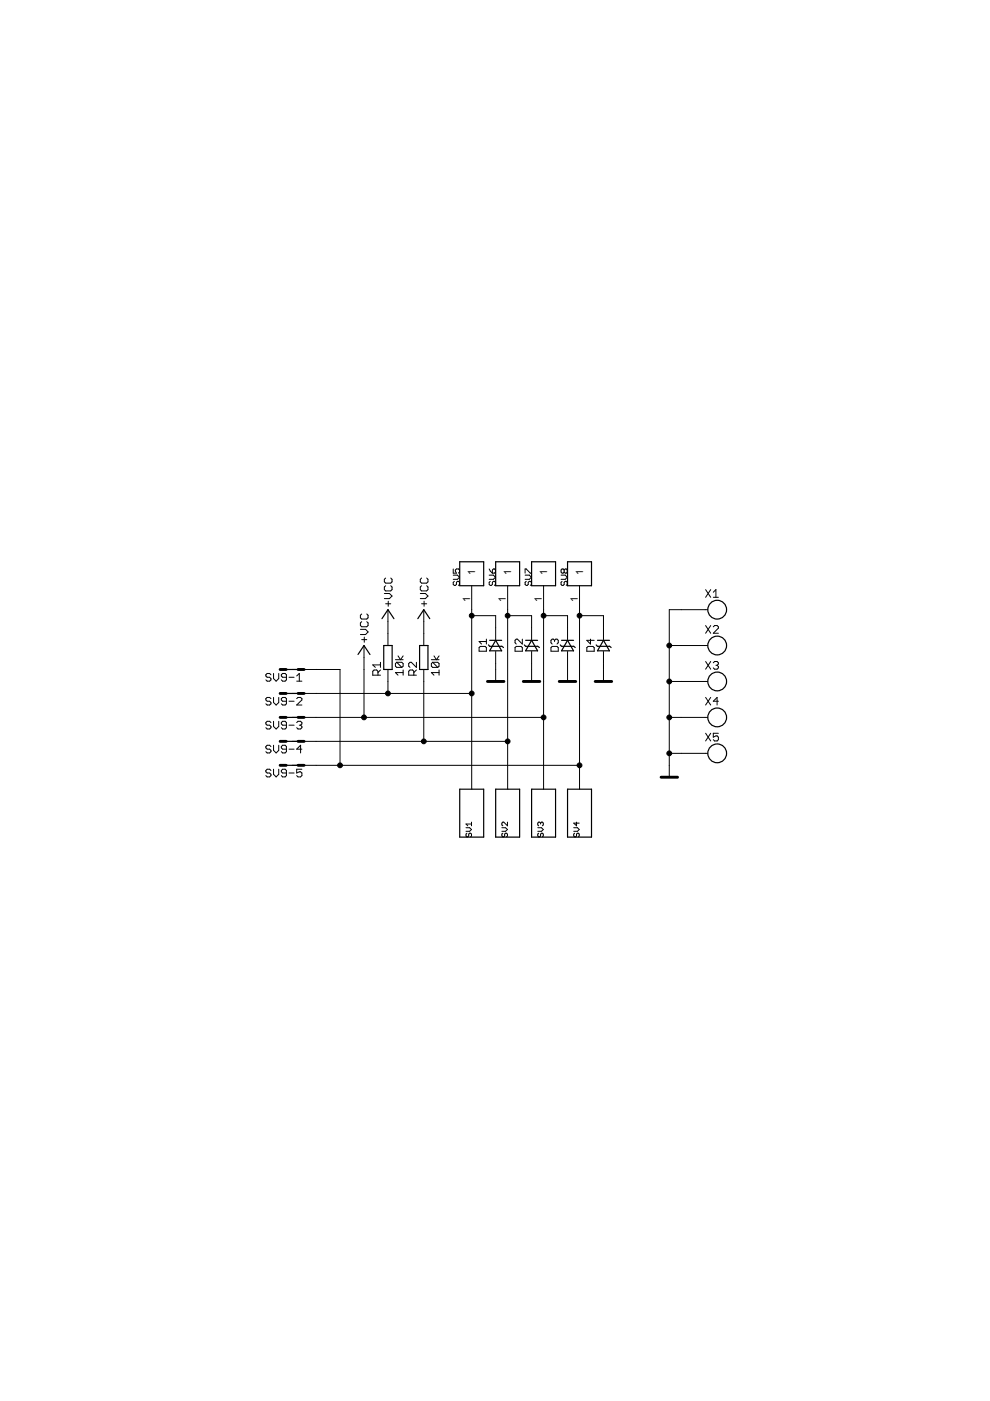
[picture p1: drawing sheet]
<?xml version="1.0" encoding="utf-8"?>
<!DOCTYPE eagle SYSTEM "eagle.dtd">
<eagle version="6.4">
<drawing>
<settings>
<setting alwaysvectorfont="no"/>
<setting verticaltext="up"/>
</settings>
<grid distance="0.1" unitdist="inch" unit="inch" style="lines" multiple="1" display="no" altdistance="0.01" altunitdist="inch" altunit="inch"/>
<schematic xreflabel="%F%N/%S.%C%R" xrefpart="/%S.%C%R">
<libraries>
<library name="moje_konektory">
<symbols>
<symbol name="WAGO">
<wire x1="-2.54" y1="2.54" x2="-2.54" y2="-2.54" width="0.254" layer="94"/>
<wire x1="-2.54" y1="-2.54" x2="7.62" y2="-2.54" width="0.254" layer="94"/>
<wire x1="7.62" y1="-2.54" x2="7.62" y2="2.54" width="0.254" layer="94"/>
<wire x1="7.62" y1="2.54" x2="-2.54" y2="2.54" width="0.254" layer="94"/>
<pin name="P$1" x="7.62" y="0" visible="off" length="point" direction="pas"/>
<text x="-2.54" y="0" size="1.27" layer="95">&gt;NAME</text>
<text x="-2.54" y="-2.54" size="1.27" layer="95">&gt;VALUE</text>
</symbol>
</symbols>
<devicesets>
<deviceset name="WAGO256" prefix="SV" uservalue="yes">
<gates>
<gate name="G$1" symbol="WAGO" x="-2.54" y="0"/>
</gates>
<devices>
<device name="" package="WAGO256">
<connects>
<connect gate="G$1" pin="P$1" pad="1 A1"/>
</connects>
<technologies>
<technology name=""/>
</technologies>
</device>
</devices>
</deviceset>
</devicesets>
</library>
<library name="moje_hrebinky">
<symbols>
<symbol name="SMD_MA01-1">
<pin name="1" x="-5.08" y="0" length="middle"/>
<wire x1="0" y1="2.54" x2="0" y2="-2.54" width="0.254" layer="94"/>
<wire x1="5.08" y1="-2.54" x2="5.08" y2="2.54" width="0.254" layer="94"/>
<wire x1="5.08" y1="2.54" x2="0" y2="2.54" width="0.254" layer="94"/>
<text x="0" y="2.54" size="1.4224" layer="95">&gt;NAME</text>
<wire x1="0" y1="-2.54" x2="5.08" y2="-2.54" width="0.254" layer="94"/>
</symbol>
<symbol name="MA01-1">
<wire x1="1.27" y1="0" x2="2.54" y2="0" width="0.6096" layer="94"/>
<wire x1="-2.54" y1="0" x2="-1.27" y2="0" width="0.6096" layer="94"/>
<text x="-2.54" y="-2.54" size="1.778" layer="96">&gt;VALUE</text>
<text x="-2.54" y="0.762" size="1.778" layer="95">&gt;NAME</text>
<wire x1="-2.54" y1="0" x2="2.54" y2="0" width="0.254" layer="94"/>
<pin name="K" x="-5.08" y="0" visible="off" length="middle" direction="pas"/>
</symbol>
</symbols>
<devicesets>
<deviceset name="SMD:MA01-01" prefix="SV" uservalue="yes">
<gates>
<gate name="G$1" symbol="SMD_MA01-1" x="0" y="0"/>
</gates>
<devices>
<device name="" package="SMD_MA01-1">
<connects>
<connect gate="G$1" pin="1" pad="1"/>
</connects>
<technologies>
<technology name=""/>
</technologies>
</device>
</devices>
</deviceset>
<deviceset name="MA05-2" prefix="SV" uservalue="yes">
<gates>
<gate name="-1" symbol="MA01-1" x="-3.81" y="7.62"/>
<gate name="-2" symbol="MA01-1" x="-5.08" y="2.54"/>
<gate name="-3" symbol="MA01-1" x="-5.08" y="-2.54"/>
<gate name="-4" symbol="MA01-1" x="-5.08" y="-7.62"/>
<gate name="-5" symbol="MA01-1" x="-5.08" y="-12.7"/>
</gates>
<devices>
<device name="" package="MA05-2">
<connects>
<connect gate="-1" pin="K" pad="1 2"/>
<connect gate="-2" pin="K" pad="3 4"/>
<connect gate="-3" pin="K" pad="5 6"/>
<connect gate="-4" pin="K" pad="7 8"/>
<connect gate="-5" pin="K" pad="9 10"/>
</connects>
<technologies>
<technology name="">
<attribute name="MF" value="" constant="no"/>
<attribute name="MPN" value="" constant="no"/>
<attribute name="OC_FARNELL" value="unknown" constant="no"/>
<attribute name="OC_NEWARK" value="unknown" constant="no"/>
</technology>
</technologies>
</device>
</devices>
</deviceset>
</devicesets>
</library>
<library name="moje_schz">
<symbols>
<symbol name="GND">
<wire x1="-1.7463" y1="-2.5401" x2="1.7463" y2="-2.5401" width="0.6096" layer="94"/>
<pin name="GND" x="0" y="0" visible="off" length="short" direction="sup" rot="R270"/>
</symbol>
<symbol name="+VCC">
<wire x1="-1.27" y1="0.635" x2="0" y2="2.54" width="0.254" layer="94"/>
<wire x1="0" y1="2.54" x2="1.27" y2="0.635" width="0.254" layer="94"/>
<wire x1="0" y1="0.0001" x2="0" y2="2.54" width="0.1524" layer="94"/>
<text x="0.9525" y="3.175" size="1.778" layer="96" rot="R90">&gt;Value</text>
<pin name="+VCC" x="0" y="-2.54" visible="off" length="short" direction="sup" rot="R90"/>
</symbol>
</symbols>
<devicesets>
<deviceset name="GND">
<gates>
<gate name="G$1" symbol="GND" x="0" y="0"/>
</gates>
<devices>
<device name="">
<technologies>
<technology name=""/>
</technologies>
</device>
</devices>
</deviceset>
<deviceset name="+VCC">
<gates>
<gate name="G$2" symbol="+VCC" x="0" y="0"/>
</gates>
<devices>
<device name="">
<technologies>
<technology name=""/>
</technologies>
</device>
</devices>
</deviceset>
</devicesets>
</library>
<library name="moje_R">
<symbols>
<symbol name="1206">
<wire x1="-2.54" y1="-0.889" x2="2.54" y2="-0.889" width="0.254" layer="94"/>
<wire x1="2.54" y1="0.889" x2="-2.54" y2="0.889" width="0.254" layer="94"/>
<wire x1="2.54" y1="-0.889" x2="2.54" y2="0.889" width="0.254" layer="94"/>
<wire x1="-2.54" y1="-0.889" x2="-2.54" y2="0.889" width="0.254" layer="94"/>
<text x="-3.81" y="1.4986" size="1.778" layer="95">&gt;NAME</text>
<text x="-3.81" y="-3.302" size="1.778" layer="96">&gt;VALUE</text>
<pin name="2" x="5.08" y="0" visible="off" length="short" direction="pas" swaplevel="1" rot="R180"/>
<pin name="1" x="-5.08" y="0" visible="off" length="short" direction="pas" swaplevel="1"/>
</symbol>
</symbols>
<devicesets>
<deviceset name="R0805" prefix="R" uservalue="yes">
<gates>
<gate name="G$1" symbol="1206" x="0" y="0"/>
</gates>
<devices>
<device name="" package="0805">
<connects>
<connect gate="G$1" pin="1" pad="1"/>
<connect gate="G$1" pin="2" pad="2"/>
</connects>
<technologies>
<technology name=""/>
</technologies>
</device>
</devices>
</deviceset>
</devicesets>
</library>
<library name="moje">
<symbols>
<symbol name="SROUB">
<circle x="0" y="0" radius="2" width="0.254" layer="94"/>
<wire x1="-2.54" y1="0" x2="-2.032" y2="0" width="0.1778" layer="94"/>
<text x="-2.54" y="2.54" size="1.778" layer="95">&gt;name</text>
<pin name="P$1" x="-7.62" y="0" visible="off" length="middle"/>
</symbol>
</symbols>
<devicesets>
<deviceset name="SROUB3M" prefix="X">
<gates>
<gate name="P4" symbol="SROUB" x="0" y="0"/>
</gates>
<devices>
<device name="" package="SROUB3M">
<connects>
<connect gate="P4" pin="P$1" pad="P$1"/>
</connects>
<technologies>
<technology name=""/>
</technologies>
</device>
</devices>
</deviceset>
</devicesets>
</library>
<library name="moje_diody">
<symbols>
<symbol name="D-TRANSIL">
<wire x1="1.1112" y1="1.27" x2="1.1112" y2="0" width="0.254" layer="94"/>
<wire x1="1.1112" y1="0" x2="1.1112" y2="-1.27" width="0.254" layer="94"/>
<wire x1="-1.1113" y1="-1.27" x2="-1.1113" y2="1.27" width="0.254" layer="94"/>
<wire x1="-1.1113" y1="1.27" x2="1.1112" y2="0" width="0.254" layer="94"/>
<wire x1="1.1112" y1="0" x2="-1.1113" y2="-1.27" width="0.254" layer="94"/>
<text x="-1.2701" y="-1.905" size="1.6764" layer="96" rot="MR180">&gt;Value</text>
<text x="-1.27" y="1.905" size="1.6764" layer="95">&gt;NAME</text>
<pin name="A" x="-3.81" y="0" visible="off" length="short" direction="pas"/>
<pin name="K" x="3.81" y="0" visible="off" length="short" direction="pas" rot="R180"/>
<wire x1="-0.1588" y1="1.27" x2="-0.1588" y2="-1.27" width="0.254" layer="94"/>
<wire x1="-0.14" y1="-1.3" x2="-0.40961875" y2="-1.645440625" width="0.254" layer="94"/>
<wire x1="0.134696875" y1="1.53621875" x2="-0.14" y2="1.3" width="0.254" layer="94"/>
</symbol>
</symbols>
<devicesets>
<deviceset name="D-TRANSIL-SMA" prefix="D" uservalue="yes">
<gates>
<gate name="G$1" symbol="D-TRANSIL" x="0" y="0"/>
</gates>
<devices>
<device name="" package="SMA">
<connects>
<connect gate="G$1" pin="A" pad="A"/>
<connect gate="G$1" pin="K" pad="K"/>
</connects>
<technologies>
<technology name=""/>
</technologies>
</device>
</devices>
</deviceset>
</devicesets>
</library>
</libraries>
<attributes>
</attributes>
<variantdefs>
</variantdefs>
<classes>
<class number="0" name="default" width="0" drill="0">
</class>
</classes>
<parts>
<part name="SV1" library="moje_konektory" deviceset="WAGO256" device=""/>
<part name="SV2" library="moje_konektory" deviceset="WAGO256" device=""/>
<part name="SV3" library="moje_konektory" deviceset="WAGO256" device=""/>
<part name="SV4" library="moje_konektory" deviceset="WAGO256" device=""/>
<part name="SV5" library="moje_hrebinky" deviceset="SMD:MA01-01" device=""/>
<part name="SV6" library="moje_hrebinky" deviceset="SMD:MA01-01" device=""/>
<part name="SV7" library="moje_hrebinky" deviceset="SMD:MA01-01" device=""/>
<part name="SV8" library="moje_hrebinky" deviceset="SMD:MA01-01" device=""/>
<part name="U$2" library="moje_schz" deviceset="+VCC" device=""/>
<part name="U$3" library="moje_schz" deviceset="+VCC" device=""/>
<part name="U$4" library="moje_schz" deviceset="+VCC" device=""/>
<part name="R1" library="moje_R" deviceset="R0805" device="" value="10k"/>
<part name="R2" library="moje_R" deviceset="R0805" device="" value="10k"/>
<part name="X1" library="moje" deviceset="SROUB3M" device=""/>
<part name="X2" library="moje" deviceset="SROUB3M" device=""/>
<part name="X3" library="moje" deviceset="SROUB3M" device=""/>
<part name="X4" library="moje" deviceset="SROUB3M" device=""/>
<part name="U$9" library="moje_schz" deviceset="GND" device=""/>
<part name="D1" library="moje_diody" deviceset="D-TRANSIL-SMA" device=""/>
<part name="D2" library="moje_diody" deviceset="D-TRANSIL-SMA" device=""/>
<part name="D3" library="moje_diody" deviceset="D-TRANSIL-SMA" device=""/>
<part name="D4" library="moje_diody" deviceset="D-TRANSIL-SMA" device=""/>
<part name="U$1" library="moje_schz" deviceset="GND" device=""/>
<part name="U$5" library="moje_schz" deviceset="GND" device=""/>
<part name="U$6" library="moje_schz" deviceset="GND" device=""/>
<part name="U$7" library="moje_schz" deviceset="GND" device=""/>
<part name="X5" library="moje" deviceset="SROUB3M" device=""/>
<part name="SV9" library="moje_hrebinky" deviceset="MA05-2" device=""/>
</parts>
<sheets>
<sheet>
<plain>
</plain>
<instances>
<instance part="SV1" gate="G$1" x="-10.16" y="-25.4" rot="R90"/>
<instance part="SV2" gate="G$1" x="-2.54" y="-25.4" rot="R90"/>
<instance part="SV3" gate="G$1" x="5.08" y="-25.4" rot="R90"/>
<instance part="SV4" gate="G$1" x="12.7" y="-25.4" rot="R90"/>
<instance part="SV5" gate="G$1" x="-10.16" y="25.4" rot="R90"/>
<instance part="SV6" gate="G$1" x="-2.54" y="25.4" rot="R90"/>
<instance part="SV7" gate="G$1" x="5.08" y="25.4" rot="R90"/>
<instance part="SV8" gate="G$1" x="12.7" y="25.4" rot="R90"/>
<instance part="U$2" gate="G$2" x="-33.02" y="10.16"/>
<instance part="U$3" gate="G$2" x="-27.94" y="17.78"/>
<instance part="U$4" gate="G$2" x="-20.32" y="17.78"/>
<instance part="R1" gate="G$1" x="-27.94" y="10.16" rot="R90"/>
<instance part="R2" gate="G$1" x="-20.32" y="10.16" rot="R90"/>
<instance part="X1" gate="P4" x="41.91" y="20.32"/>
<instance part="X2" gate="P4" x="41.91" y="12.7"/>
<instance part="X3" gate="P4" x="41.91" y="5.08"/>
<instance part="X4" gate="P4" x="41.91" y="-2.54"/>
<instance part="U$9" gate="G$1" x="31.75" y="-12.7"/>
<instance part="D1" gate="G$1" x="-5.08" y="12.7" rot="R90"/>
<instance part="D2" gate="G$1" x="2.54" y="12.7" rot="R90"/>
<instance part="D3" gate="G$1" x="10.16" y="12.7" rot="R90"/>
<instance part="D4" gate="G$1" x="17.78" y="12.7" rot="R90"/>
<instance part="U$1" gate="G$1" x="-5.08" y="7.62"/>
<instance part="U$5" gate="G$1" x="2.54" y="7.62"/>
<instance part="U$6" gate="G$1" x="10.16" y="7.62"/>
<instance part="U$7" gate="G$1" x="17.78" y="7.62"/>
<instance part="X5" gate="P4" x="41.91" y="-10.16"/>
<instance part="SV9" gate="-1" x="-48.26" y="7.62" rot="R180"/>
<instance part="SV9" gate="-2" x="-48.26" y="2.54" rot="R180"/>
<instance part="SV9" gate="-3" x="-48.26" y="-2.54" rot="R180"/>
<instance part="SV9" gate="-4" x="-48.26" y="-7.62" rot="R180"/>
<instance part="SV9" gate="-5" x="-48.26" y="-12.7" rot="R180"/>
</instances>
<busses>
</busses>
<nets>
<net name="GND" class="0">
<segment>
<pinref part="X1" gate="P4" pin="P$1"/>
<pinref part="U$9" gate="G$1" pin="GND"/>
<wire x1="34.29" y1="20.32" x2="31.75" y2="20.32" width="0.1524" layer="91"/>
<wire x1="31.75" y1="20.32" x2="31.75" y2="12.7" width="0.1524" layer="91"/>
<pinref part="X3" gate="P4" pin="P$1"/>
<wire x1="31.75" y1="12.7" x2="31.75" y2="5.08" width="0.1524" layer="91"/>
<wire x1="31.75" y1="5.08" x2="31.75" y2="-2.54" width="0.1524" layer="91"/>
<wire x1="31.75" y1="-2.54" x2="31.75" y2="-10.16" width="0.1524" layer="91"/>
<wire x1="31.75" y1="-10.16" x2="31.75" y2="-12.7" width="0.1524" layer="91"/>
<wire x1="34.29" y1="5.08" x2="31.75" y2="5.08" width="0.1524" layer="91"/>
<pinref part="X4" gate="P4" pin="P$1"/>
<wire x1="34.29" y1="-2.54" x2="31.75" y2="-2.54" width="0.1524" layer="91"/>
<pinref part="X2" gate="P4" pin="P$1"/>
<wire x1="34.29" y1="12.7" x2="31.75" y2="12.7" width="0.1524" layer="91"/>
<junction x="31.75" y="-2.54"/>
<junction x="31.75" y="5.08"/>
<junction x="31.75" y="12.7"/>
<pinref part="X5" gate="P4" pin="P$1"/>
<wire x1="34.29" y1="-10.16" x2="31.75" y2="-10.16" width="0.1524" layer="91"/>
<junction x="31.75" y="-10.16"/>
</segment>
<segment>
<pinref part="D1" gate="G$1" pin="A"/>
<pinref part="U$1" gate="G$1" pin="GND"/>
<wire x1="-5.08" y1="7.62" x2="-5.08" y2="8.89" width="0.1524" layer="91"/>
</segment>
<segment>
<pinref part="U$5" gate="G$1" pin="GND"/>
<pinref part="D2" gate="G$1" pin="A"/>
<wire x1="2.54" y1="8.89" x2="2.54" y2="7.62" width="0.1524" layer="91"/>
</segment>
<segment>
<pinref part="D3" gate="G$1" pin="A"/>
<pinref part="U$6" gate="G$1" pin="GND"/>
<wire x1="10.16" y1="7.62" x2="10.16" y2="8.89" width="0.1524" layer="91"/>
</segment>
<segment>
<pinref part="U$7" gate="G$1" pin="GND"/>
<pinref part="D4" gate="G$1" pin="A"/>
<wire x1="17.78" y1="8.89" x2="17.78" y2="7.62" width="0.1524" layer="91"/>
</segment>
</net>
<net name="+VCC" class="0">
<segment>
<pinref part="U$2" gate="G$2" pin="+VCC"/>
<wire x1="-43.18" y1="-2.54" x2="-33.02" y2="-2.54" width="0.1524" layer="91"/>
<wire x1="-33.02" y1="-2.54" x2="-33.02" y2="7.62" width="0.1524" layer="91"/>
<pinref part="SV3" gate="G$1" pin="P$1"/>
<pinref part="SV7" gate="G$1" pin="1"/>
<wire x1="5.08" y1="-17.78" x2="5.08" y2="-2.54" width="0.1524" layer="91"/>
<wire x1="5.08" y1="-2.54" x2="5.08" y2="5.08" width="0.1524" layer="91"/>
<wire x1="5.08" y1="5.08" x2="5.08" y2="19.05" width="0.1524" layer="91"/>
<wire x1="5.08" y1="19.05" x2="5.08" y2="20.32" width="0.1524" layer="91"/>
<wire x1="-33.02" y1="-2.54" x2="5.08" y2="-2.54" width="0.1524" layer="91"/>
<junction x="5.08" y="-2.54"/>
<pinref part="D3" gate="G$1" pin="K"/>
<wire x1="10.16" y1="16.51" x2="10.16" y2="19.05" width="0.1524" layer="91"/>
<wire x1="10.16" y1="19.05" x2="5.08" y2="19.05" width="0.1524" layer="91"/>
<junction x="5.08" y="19.05"/>
<junction x="-33.02" y="-2.54"/>
<pinref part="SV9" gate="-3" pin="K"/>
</segment>
<segment>
<pinref part="R2" gate="G$1" pin="2"/>
<pinref part="U$4" gate="G$2" pin="+VCC"/>
</segment>
<segment>
<pinref part="R1" gate="G$1" pin="2"/>
<pinref part="U$3" gate="G$2" pin="+VCC"/>
</segment>
</net>
<net name="N$2" class="0">
<segment>
<pinref part="SV5" gate="G$1" pin="1"/>
<wire x1="-43.18" y1="2.54" x2="-27.94" y2="2.54" width="0.1524" layer="91"/>
<pinref part="SV1" gate="G$1" pin="P$1"/>
<wire x1="-27.94" y1="2.54" x2="-10.16" y2="2.54" width="0.1524" layer="91"/>
<wire x1="-10.16" y1="20.32" x2="-10.16" y2="19.05" width="0.1524" layer="91"/>
<junction x="-10.16" y="2.54"/>
<wire x1="-10.16" y1="19.05" x2="-10.16" y2="2.54" width="0.1524" layer="91"/>
<wire x1="-10.16" y1="2.54" x2="-10.16" y2="-17.78" width="0.1524" layer="91"/>
<pinref part="R1" gate="G$1" pin="1"/>
<wire x1="-27.94" y1="5.08" x2="-27.94" y2="2.54" width="0.1524" layer="91"/>
<junction x="-27.94" y="2.54"/>
<pinref part="D1" gate="G$1" pin="K"/>
<wire x1="-5.08" y1="16.51" x2="-5.08" y2="19.05" width="0.1524" layer="91"/>
<wire x1="-5.08" y1="19.05" x2="-10.16" y2="19.05" width="0.1524" layer="91"/>
<junction x="-10.16" y="19.05"/>
<pinref part="SV9" gate="-2" pin="K"/>
</segment>
</net>
<net name="N$3" class="0">
<segment>
<pinref part="SV6" gate="G$1" pin="1"/>
<pinref part="SV2" gate="G$1" pin="P$1"/>
<wire x1="-2.54" y1="20.32" x2="-2.54" y2="19.05" width="0.1524" layer="91"/>
<wire x1="-2.54" y1="19.05" x2="-2.54" y2="-7.62" width="0.1524" layer="91"/>
<wire x1="-2.54" y1="-7.62" x2="-2.54" y2="-17.78" width="0.1524" layer="91"/>
<wire x1="-43.18" y1="-7.62" x2="-20.32" y2="-7.62" width="0.1524" layer="91"/>
<junction x="-2.54" y="-7.62"/>
<pinref part="R2" gate="G$1" pin="1"/>
<wire x1="-20.32" y1="-7.62" x2="-2.54" y2="-7.62" width="0.1524" layer="91"/>
<wire x1="-20.32" y1="5.08" x2="-20.32" y2="-7.62" width="0.1524" layer="91"/>
<junction x="-20.32" y="-7.62"/>
<pinref part="D2" gate="G$1" pin="K"/>
<wire x1="2.54" y1="16.51" x2="2.54" y2="19.05" width="0.1524" layer="91"/>
<wire x1="2.54" y1="19.05" x2="-2.54" y2="19.05" width="0.1524" layer="91"/>
<junction x="-2.54" y="19.05"/>
<pinref part="SV9" gate="-4" pin="K"/>
</segment>
</net>
<net name="N$5" class="0">
<segment>
<wire x1="-43.18" y1="7.62" x2="-38.1" y2="7.62" width="0.1524" layer="91"/>
<wire x1="-38.1" y1="7.62" x2="-38.1" y2="-12.7" width="0.1524" layer="91"/>
<wire x1="-43.18" y1="-12.7" x2="-38.1" y2="-12.7" width="0.1524" layer="91"/>
<pinref part="SV4" gate="G$1" pin="P$1"/>
<pinref part="SV8" gate="G$1" pin="1"/>
<wire x1="12.7" y1="-17.78" x2="12.7" y2="-12.7" width="0.1524" layer="91"/>
<wire x1="12.7" y1="-12.7" x2="12.7" y2="0" width="0.1524" layer="91"/>
<wire x1="12.7" y1="0" x2="12.7" y2="19.05" width="0.1524" layer="91"/>
<wire x1="12.7" y1="19.05" x2="12.7" y2="20.32" width="0.1524" layer="91"/>
<wire x1="-38.1" y1="-12.7" x2="12.7" y2="-12.7" width="0.1524" layer="91"/>
<junction x="-38.1" y="-12.7"/>
<pinref part="D4" gate="G$1" pin="K"/>
<wire x1="17.78" y1="16.51" x2="17.78" y2="19.05" width="0.1524" layer="91"/>
<wire x1="17.78" y1="19.05" x2="12.7" y2="19.05" width="0.1524" layer="91"/>
<junction x="12.7" y="19.05"/>
<pinref part="SV9" gate="-1" pin="K"/>
<pinref part="SV9" gate="-5" pin="K"/>
<junction x="12.7" y="-12.7"/>
</segment>
</net>
</nets>
</sheet>
</sheets>
</schematic>
</drawing>
</eagle>
